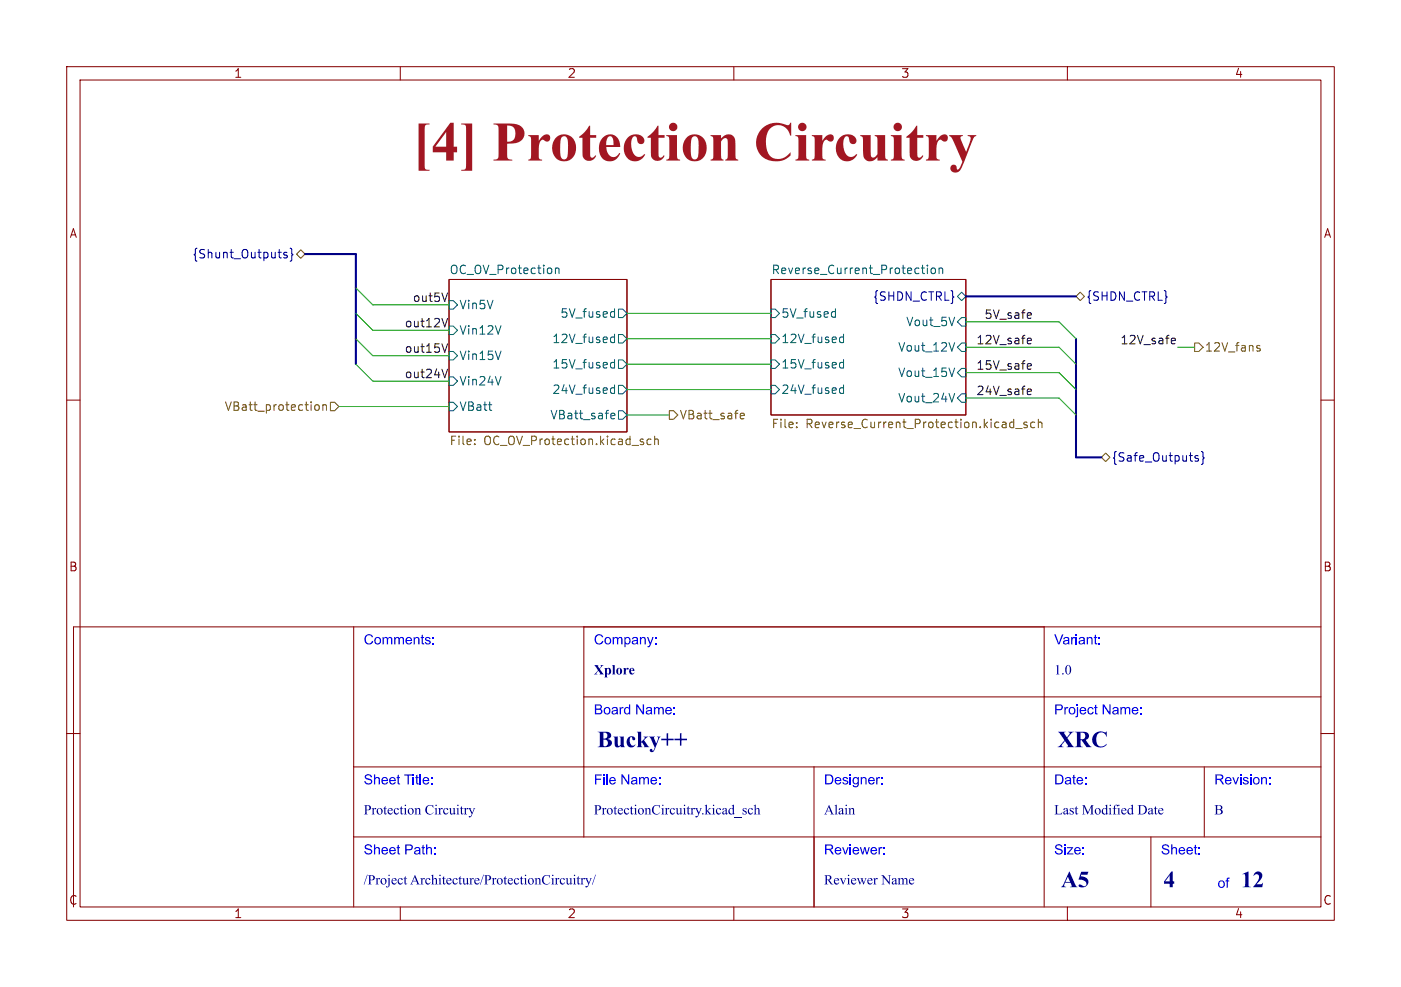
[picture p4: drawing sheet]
<svg xmlns="http://www.w3.org/2000/svg" width="210mm" height="148mm" viewBox="0 0 210 148" stroke-linecap="round" stroke-linejoin="round" font-family="sans-serif">
<g fill="none" stroke="#840000" stroke-width=".15">
<path d="M10 10h190v128h-190zM12 12h186v124h-186zM60 10v2M110 10v2M160 10v2M67.3 41.9h26.7v22.9h-26.7zM115.6 41.9h29.2v20.3h-29.2zM10 60h2M198 60h2M53 94v42M87.5 94v31.5M156.5 94v42"/>
<path d="M198 94h-187v42M10 110h2M53 115h145M87.5 104.5h110.5M122 115v21M180.5 115v10.5M198 110h2M53 125.5h145M60 136v2M110 136v2M160 136v2M172.5 125.5v10.5"/>
</g>
<g fill="none" stroke="#006464" stroke-width=".15">
<path d="M139 39.8v.1M67.3 45.1h.6l.7 .6-.7 .7h-.6zM67.3 56.5h.6l.7 .7-.7 .6h-.6zM67.3 48.9h.6l.7 .6-.7 .7h-.6zM67.3 52.7h.6l.7 .6-.7 .7h-.6zM75.1 56.5l-.4 1.2M75.1 48.8l-.4 1.3M75.1 52.6l-.4 1.3M83.3 40.2v.8M83.3 40.3l.1-.1h.3l.1 .8M91.6 55.1h.5M91.6 54.4h.5"/>
<path d="M91.6 58.9h.5M91.6 58.2h.5M91.6 51.3h.5M91.6 50.6h.5M91.8 46.7l.3 .1M92.1 46.3v1.3M92.1 50.1v1.3M92.1 53.9v1.3M92.1 57.7v1.3M92.1 47.5l-.3 .1M92.7 54h.6l.7 .6-.7 .6h-.6zM92.7 57.8h.6l.7 .6-.7 .7h-.6z"/>
<path d="M92.7 50.2h.6l.7 .6-.7 .6h-.6zM92.7 46.4h.6l.7 .6-.7 .6h-.6zM115.6 46.4h.6l.6 .6-.6 .6h-.6zM115.6 54h.6l.6 .6-.6 .6h-.6zM115.6 57.8h.6l.6 .6-.6 .7h-.6zM115.6 50.2h.6l.6 .6-.6 .6h-.6zM124.9 46.7l.3 .1M125.2 47.5l-.3 .1M125.2 46.3v1.3M126 55.1h.4M126 54.4h.4M126 58.9h.4"/>
<path d="M126 58.2h.4M126 51.3h.4M126 50.6h.4M126.4 50.1v1.3M126.4 53.9v1.3M126.4 57.7v1.3M138.1 40.2h.5M138.5 41h.1M139 40.2v.8M139.6 40.3l.2-.1 .4 .1v.5l-.1 .2h-.3l-.2-.1zM140.8 40.3l.1-.1h.4v.8M140.8 40.2v.8"/>
<path d="M143.1 51.4l-.4 1.2M143.1 55.2l-.4 1.3M143.1 59l-.4 1.3M143.5 44.5l.6-.7 .7 .7-.7 .6zM144.1 47.6h.7v1.3h-.7l-.6-.6zM144.1 51.4h.7v1.3h-.7l-.6-.6zM144.1 55.2h.7v1.3h-.7l-.6-.6zM144.1 59.1h.7v1.2h-.7l-.6-.6zM67.3 60.3h.6l.7 .7-.7 .6h-.6zM73.2 60.7h.5M73.6 61.5h.1M91.6 62.6l.2 .2 .3-.1"/>
<path d="M91.6 62.1l.2-.1h.2l.2 .1v.2l-.6 .1M92.7 61.6h.6l.7 .6-.7 .7h-.6z"/>
</g>
<g fill="none" stroke="#725600" stroke-width=".15">
<path d="M45.1 37.5l.6 .6-.6 .6-.7-.6zM161.3 44.5l.6-.7 .7 .7-.7 .6zM179.1 51.4h.6l.6 .7-.6 .6h-.6zM188.6 52.2l.3 .1v.2l-.2 .1h-.2M188.6 51.8l.3 .1M47.2 60.8l.2-.1 .4 .1v.5l-.1 .2h-.3l-.2-.1zM48.4 60.8l.2-.1 .3 .1v.7M48.4 60.7v.8M49.5 60.3h.7l.6 .7-.6 .6h-.7zM71.2 66.6v.1M71.2 65.9v.1M97.6 65.9l-.4-.1-.2 .3v.3l.1 .2h.5"/>
<path d="M98.1 66l.2-.2 .3 .1 .1 .8M98.1 65.4v1.3M100.3 61.6h.7l.6 .6-.6 .7h-.7zM111 62.6l.1 .2 .4-.1M111 62.1l.1-.1h.3l.2 .1v.2l-.6 .1M119.4 64v.1M119.4 63.4v.1M152.3 64.3h.9M154 63.4l-.4-.1-.1 .2v.2l.5 .1v.3h-.5M155.1 63.4l-.4-.1-.2 .2v.4l.1 .2h.5M155.6 63.4l.2-.1 .3 .1 .1 .7M155.6 62.9v1.2"/>
<path d="M165.1 68.6l.6-.7 .7 .7-.7 .6z"/>
</g>
<path d="M43 37.9l-.3-.1-.2 .2 .1 .2 .4 .1v.3h-.5M43.5 37.2l.2 .2v.6l.2 .2-.2 .2v.6l-.2 .2M179.6 68.4l-.3-.1-.2 .2 .1 .2 .4 .1v.3h-.5M180.1 67.7l.2 .2v.6l.2 .2-.2 .2v.6l-.2 .1" fill="none" stroke="#000084" stroke-width=".15"/>
<g fill="none" stroke="#0f0f0f" stroke-width=".15">
<path d="M67.1 55.4l-.4 1.2M67.1 47.7l-.4 1.3M67.1 43.9l-.4 1.3M67.1 51.6l-.4 1.2M154.2 50.7l.3 .1 .1 .2-.6 .1M154.2 54.5l.3 .1 .1 .2-.6 .1M154.2 58.3l.3 .1 .1 .2-.6 .2M154.4 46.9l.2 .3-.6 .1M154.5 51.5l-.3 .1M154.5 47.7h-.1M154.5 55.3l-.3 .1M154.5 59.1l-.3 .1"/>
<path d="M175.8 50.7l.3 .1 .1 .2-.6 .1M176.1 51.5l-.3 .1"/>
</g>
<path d="M45.7 38.1h7.6v16.5M144.8 44.5h16.5M161.3 50.8v17.8h3.8" fill="none" stroke="#000084" stroke-width=".3"/>
<g fill="none" stroke="#009600" stroke-width=".15">
<path d="M53.3 43.2l2.6 2.5h11.4M53.3 47l2.6 2.5h11.4M53.3 50.8l2.6 2.5h11.4M53.3 54.6l2.6 2.6h11.4M94 50.8h21.6M94 47h21.6M94 58.4h21.6M94 54.6h21.6M144.8 52.1h13.9l2.6 2.5M144.8 48.3h13.9l2.6 2.5M144.8 59.7h13.9l2.6 2.5M144.8 55.9h13.9l2.6 2.5"/>
<path d="M176.5 52.1h2.6M50.8 61h16.5M94 62.2h6.3"/>
</g>
<text font-size="8.4" fill="#a21622" x="61.9" y="26.3">[4] ProtectionCircuitry</text>
<g font-size="3.5" fill="#00007f">
<text x="89.5" y="112.9">Bucky++</text>
<text x="158.5" y="112.9">XRC</text>
<text x="159" y="133.9">A5</text>
<text x="174.4" y="133.9">4</text>
<text x="186" y="134">12</text>
</g>
<g font-size="2.1" fill="#00f">
<text x="54.5" y="97.2">Comments:</text>
<text x="89" y="97.2">Company:</text>
<text x="158" y="97.2">Variant:</text>
<text x="89" y="107.7">Board Name:</text>
<text x="158" y="107.7">Project Name:</text>
<text x="54.5" y="118.2">Sheet Title:</text>
<text x="89" y="118.2">File Name:</text>
<text x="123.5" y="118.2">Designer:</text>
<text x="158" y="118.2">Date:</text>
<text x="182" y="118.2">Revision:</text>
<text x="54.5" y="128.7">Sheet Path:</text>
<text x="123.5" y="128.7">Reviewer:</text>
<text x="158" y="128.7">Size:</text>
<text x="174" y="128.7">Sheet:</text>
<text x="182.5" y="133.7">of</text>
</g>
<g font-size="2.1" fill="#00007f">
<text x="89" y="101.7">Xplore</text>
<text x="158" y="101.7">1.0</text>
<text x="54.5" y="122.7">ProtectionCircuitry</text>
<text x="89" y="122.7">ProtectionCircuitry.kicad_sch</text>
<text x="123.5" y="122.7">Alain</text>
<text x="158" y="122.7">LastModified Date</text>
<text x="182" y="122.7">B</text>
<text x="54.5" y="133.2">/ProjectArchitecture/ProtectionCircuitry/</text>
<text x="123.5" y="133.2">ReviewerName</text>
</g>
<g font-size="1.8" fill="#840000">
<text x="35" y="11.9">1</text>
<text x="85" y="11.9">2</text>
<text x="135" y="11.9">3</text>
<text x="185" y="11.9">4</text>
<text x="10.3" y="35.9">A</text>
<text x="198.4" y="35.9">A</text>
<text x="10.3" y="85.9">B</text>
<text x="198.3" y="85.9">B</text>
<text x="10.3" y="135.9">C</text>
<text x="35" y="137.9">1</text>
<text x="85" y="137.9">2</text>
<text x="135" y="137.9">3</text>
<text x="185" y="137.9">4</text>
<text x="198.3" y="135.9">C</text>
</g>
<g font-size="1.8" fill="#000084">
<text x="28.8" y="39">{Shunt_Outputs}</text>
<text x="130.8" y="45.3">{SHDN_CTRL}</text>
<text x="162.8" y="45.3">{SHDN_CTRL}</text>
<text x="166.6" y="69.4">{Safe_Outputs}</text>
</g>
<g font-size="1.8" fill="#006464">
<text x="67.3" y="41.2">OC_OV_Protection</text>
<text x="115.6" y="41.2">Reverse_Current_Protection</text>
<text x="68.8" y="46.6">Vin5V</text>
<text x="83.9" y="47.9">5V_fused</text>
<text x="117" y="47.9">5V_fused</text>
<text x="68.8" y="50.4">Vin12V</text>
<text x="82.7" y="51.7">12V_fused</text>
<text x="117" y="51.7">12V_fused</text>
<text x="134.5" y="52.9">Vout_12V</text>
<text x="135.7" y="49.1">Vout_5V</text>
<text x="68.8" y="58">Vin24V</text>
<text x="68.8" y="54.2">Vin15V</text>
<text x="82.7" y="55.5">15V_fused</text>
<text x="82.7" y="59.3">24V_fused</text>
<text x="117" y="55.5">15V_fused</text>
<text x="117" y="59.3">24V_fused</text>
<text x="134.5" y="56.7">Vout_15V</text>
<text x="68.8" y="61.8">VBatt</text>
<text x="82.4" y="63.1">VBatt_safe</text>
<text x="134.5" y="60.6">Vout_24V</text>
</g>
<g font-size="1.8" fill="#0f0f0f">
<text x="61.8" y="45.4">out5V</text>
<text x="147.5" y="47.9">5V_safe</text>
<text x="60.6" y="49.2">out12V</text>
<text x="60.6" y="53">out15V</text>
<text x="146.3" y="51.7">12V_safe</text>
<text x="167.9" y="51.7">12V_safe</text>
<text x="60.6" y="56.8">out24V</text>
<text x="146.3" y="55.5">15V_safe</text>
<text x="146.3" y="59.3">24V_safe</text>
</g>
<g font-size="1.8" fill="#725600">
<text x="180.5" y="52.9">12V_fans</text>
<text x="33.6" y="61.8">VBatt_protection</text>
<text x="101.8" y="63.1">VBatt_safe</text>
<text x="115.6" y="64.5">File:</text>
<text x="120.8" y="64.5">Reverse_Current_Protection.kicad_sch</text>
<text x="67.3" y="67.1">File:</text>
<text x="72.5" y="67.1">OC_OV_Protection.kicad_sch</text>
</g>
</svg>
